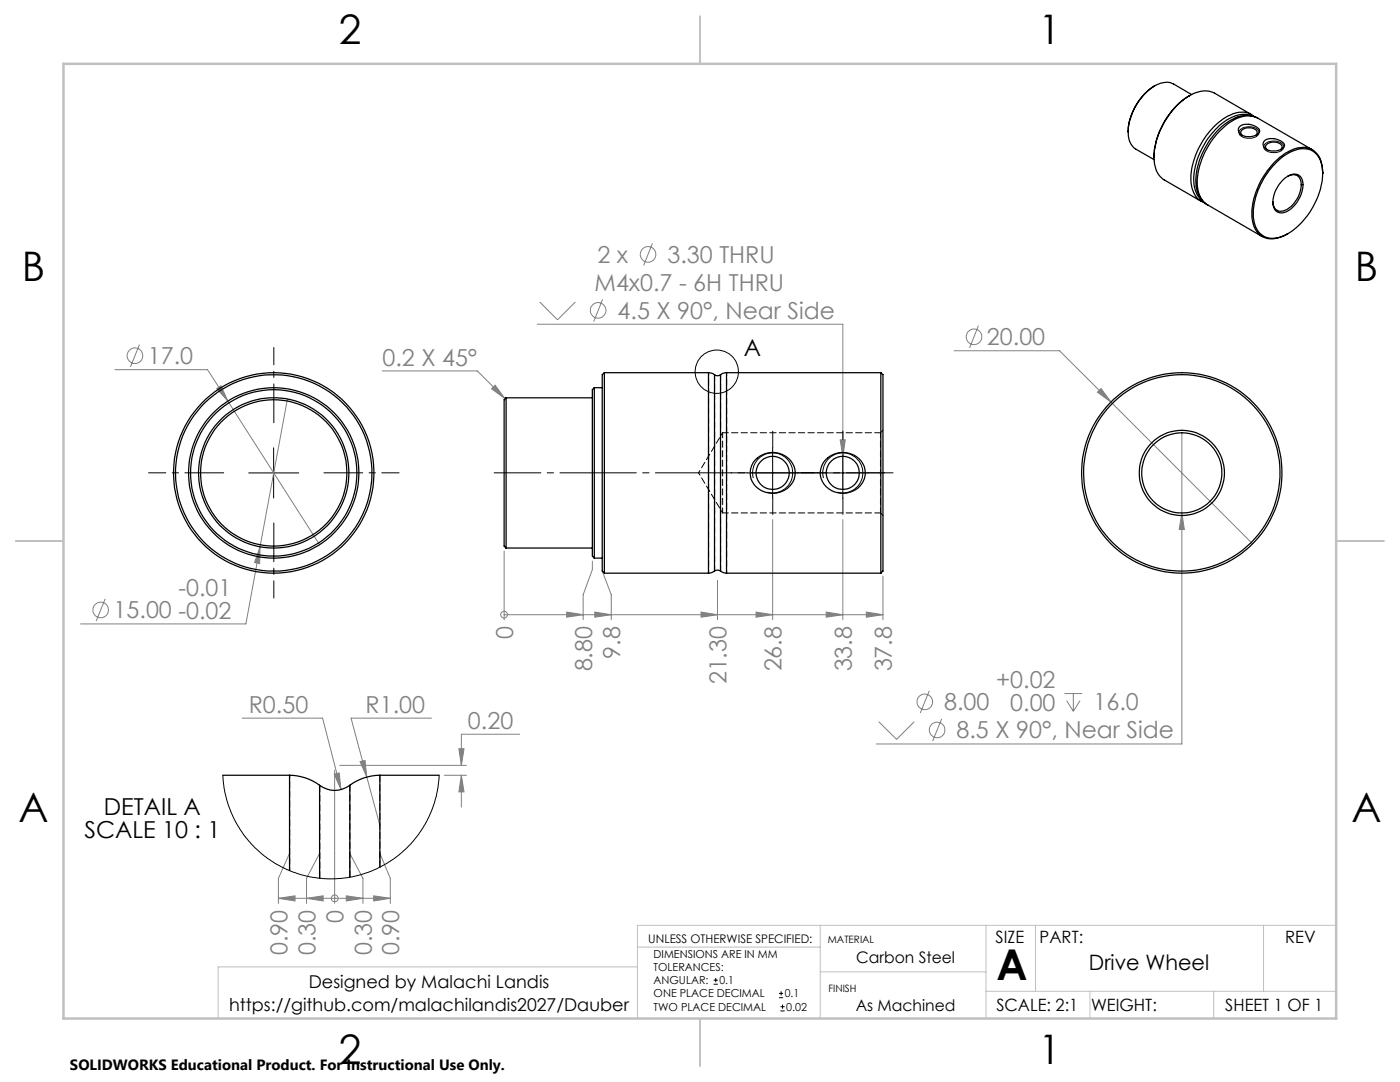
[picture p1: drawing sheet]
<svg xmlns="http://www.w3.org/2000/svg" width="279mm" height="216mm" viewBox="0 0 279 216" stroke-linecap="round" stroke-linejoin="round" font-family="sans-serif">
<g fill="none" stroke="#808080" stroke-width=".2">
<path d="M120.3 59.7l-1.8 4.5M130.2 48.5l-1.8 4.5M22.9 73.8h18.5l4.1 6.2M27.8 68.8l-1.8 4.4M43.3 77.5l.8-.5 1.4 3zM57.4 79.6l-5.5 29.5M76.3 74h18.9l5.6 5.6M98.1 77.6l.7-.7 2 2.7zM107.2 64.7h61v32.9M107.7 60.3l3.6 3.5 3.5-3.5M190.4 70h21.1l10.2 10.2M195.3 65l-1.8 4.4"/>
<path d="M219 78.2l.7-.7 2 2.7zM45.5 80l18.3 28.7M167.7 87.8h1l-.5 3.3zM221.7 80.2l28.3 28.3M235.9 86.4v62h-61M21 119.5l-1.8 4.4M51.9 109.1l-.1 3.4-1-.2zM51.9 109.1l-2.8 15.4h-33M100.6 110v13.6M118.2 112v1.7l-1.8 5v4.9M120.2 113.9l1.8 4.8v4.9M143.2 115.8v7.8"/>
<path d="M154.2 103.7v19.9M168.2 103.7v19.9M176.2 115v8.6M235.9 102.4l.5 3.3h-1.1zM100.6 122.7h.1M100.6 122.7h75.6M113.1 122.1l3.3 .6-3.3 .5zM118.7 122.1l3.3 .6-3.3 .5zM139.9 122.1l3.3 .6-3.3 .5zM150.9 122.1l3.3 .6-3.3 .5zM164.9 122.1l3.3 .6-3.3 .5zM172.9 122.1l3.3 .6-3.3 .5z"/>
<path d="M185.5 137.8l-1.8 4.5M212.4 138.4h3.6M212.9 139.8l1.3 2.1M214.2 138.4v3.5M215.5 139.8l-1.3 2.1M48.3 143.3h16.1l3.7 14.3M66.7 154.5l1-.3 .4 3.4zM66.8 153.7v26.6M67.8 152.7h25.3M71.9 152l.9-.3 .4 3.3zM86.1 143.3h-16l5.7 21.4M88.7 154.7h4.4"/>
<path d="M91.6 149.4h1l-.5 3.3zM92.1 154.7l.5 3.3h-1zM92.1 154.7v6.3M103.7 146.5h-11.6v6.2M175.4 144l3.5 3.5 3.6-3.5M187.9 143.4l-1.8 4.5M55.6 179.2l3.3-.4v1zM55.6 179.2h22.3M57.8 172.7v-2.4l-2.2 5v5M61.2 179.2l3.3-.4v1zM63.8 174.2v-3.9l-2.6 5v5M66.8 179.2h.1"/>
<path d="M69.1 178.8l3.3 .4-3.3 .6zM69.8 174v-3.7l2.6 5v5M74.6 178.8l3.3 .4-3.3 .6zM75.8 172v-1.7l2.1 5v5"/>
<circle cx="129.3" cy="50.8" r="1.55"/>
<circle cx="27" cy="71" r="1.55"/>
<circle cx="119.4" cy="61.9" r="1.55"/>
<circle cx="194.4" cy="67.2" r="1.55"/>
<circle cx="20.1" cy="121.7" r="1.56"/>
<circle cx="100.6" cy="122.6" r=".68"/>
<circle cx="184.6" cy="140" r="1.55"/>
<circle cx="187" cy="145.7" r="1.55"/>
<circle cx="66.8" cy="179.3" r=".68"/>
</g>
<g fill="none" stroke="#000" stroke-width=".2">
<path d="M247.5 25.9a2.7 2.7 0 0 1 3.7 .2 1.18 1.18 0 0 1-1.3 1.5 2.19 2.19 0 0 1-2.6-1.1v-.3zM252.6 28.6a2.64 2.64 0 0 1 3.6 .5v.1a1.87 1.87 0 0 1-2.3 1.2 1.34 1.34 0 0 1-1.6-1.4zM49.6 94.4h10M54.6 89.4v10M149.2 94.4h10M150.3 95.4a4 4 0 0 1 3.5-5 4 4 0 0 1 4.4 4.3 4 4 0 0 1-5 3.5M154.2 89.4v10M163.2 94.4h10M164.3 95.4a4 4 0 0 1 3.5-5 4 4 0 0 1 4.4 4.3 4 4 0 0 1-5 3.5M168.2 89.4v10M142.4 196.4h.9M142.4 195.6h.9"/>
<path d="M142.8 195.2v.8M155.5 199.1h.8M155.5 198.2h.8M155.9 197.8v.8M155.8 201.7h.8M155.8 200.9h.8M156.2 200.4v.9"/>
<circle cx="143" cy="74.2" r="4.3"/>
</g>
<path d="M178.2 94.3h-79.6" fill="none" stroke="#000" stroke-width=".2" stroke-dasharray="15.2 1.3 1.3 1.3" stroke-dashoffset="5.9"/>
<path d="M44.6 94.3h-15M54.6 84.3v-15M64.6 94.3h15M54.6 104.3v15" fill="none" stroke="#000" stroke-width=".2" stroke-dasharray="15.2 1.3 1.3 1.3" stroke-dashoffset="7.5"/>
<path d="M127.2 189h36.5M127.2 192.9h-83.7v10.3M163.7 184.6v18.6M163.7 193.9h33.1M196.8 184.6v18.6M196.8 197.8h69.9M206.7 184.6v13.2M217.5 197.8v5.4M242.2 197.8v5.4M252.2 184.6v13.2M266.7 184.6h-139.5v18.6" fill="none" stroke="#c0c0c0" stroke-width=".2"/>
<path d="M139.7 3.2v9.5M3.1 107.9h9.6M266.7 107.9h9.5M139.7 203.2v9.6" fill="none" stroke="#c0c0c0" stroke-width=".25"/>
<path d="M12.7 12.7h254v190.5h-254z" fill="none" stroke="#c0c0c0" stroke-width=".5"/>
<path d="M149.2 94.3h-3.3M154.2 89.3v-3.3M154.2 99.3v3.3M159.2 94.3h3.3M163.2 94.3h-3.3M168.2 89.3v-3.3M168.2 99.3v3.3M173.2 94.3h3.3" fill="none" stroke="#000" stroke-width=".2" stroke-dasharray="15.2 1.3 1.3 1.3"/>
<g fill="#808080">
<path d="M113.1 122.1l3.3 .6-3.3 .5zM118.7 122.1l3.3 .6-3.3 .5zM139.9 122.1l3.3 .6-3.3 .5zM150.9 122.1l3.3 .6-3.3 .5zM164.9 122.1l3.3 .6-3.3 .5zM172.9 122.1l3.3 .6-3.3 .5zM69.1 178.8l3.3 .4-3.3 .6zM74.6 178.8l3.3 .4-3.3 .6zM61.2 179.2l3.3-.4v1zM55.6 179.2l3.3-.4v1z"/>
<path d="M167.7 87.8l.5 3.3 .5-3.3zM98.1 77.6l.7-.7 2 2.7zM219 78.2l2.7 2-2-2.7zM235.9 102.4l-.6 3.3h1.1zM43.3 77.5l2.2 2.5-1.4-3zM51.9 109.1l-1.1 3.2 1 .2zM91.6 149.4h1l-.5 3.3zM92.1 154.7l.5 3.3h-1zM66.7 154.5l1.4 3.1-.4-3.4zM71.9 152l1.3 3-.4-3.3z"/>
</g>
<g fill="none" stroke="#000" stroke-width=".25">
<path d="M230.4 17.1a11.4 11.4 0 0 0-5.3 9.2M237.4 19.1a15.2 15.2 0 0 0-7.1 12.3M237.8 18.9l-3.6-2.1a4.6 4.6 0 0 0-5 1.3 11.9 11.9 0 0 0-4.1 8.2M225.1 26.3a3.8 3.8 0 0 0 1.6 3.5l3.6 2.1M230.3 31.4a4.8 4.8 0 0 0 2.1 4.5l7.3 4.3M247.3 25.3a2.91 2.91 0 0 1 4.1 .7 1.06 1.06 0 0 1-1.1 1.1 2.61 2.61 0 0 1-3.1-.7l-.1-.5zM247.9 27a.79 .79 0 0 1-.2-.9 .79 .79 0 0 1 .8-.5l.2-.1a1.87 1.87 0 0 1 2.2 .9l-.3 .6M249.7 22.9l.6 .4M249.7 22.9l-7.3-4.3a5.3 5.3 0 0 0-5.6 .9 15.7 15.7 0 0 0-6.5 11.9M249.7 23.1a5.8 5.8 0 0 0-5.6 1.4 15.4 15.4 0 0 0-5.8 11.9 5 5 0 0 0 1.6 3.6M249.7 22.9a5 5 0 0 0-5.2 .6 15.5 15.5 0 0 0-6.8 13 4.8 4.8 0 0 0 2 3.7M251 23.6a6.1 6.1 0 0 0-6.5 1.1 15 15 0 0 0-5.8 12.5 5.1 5.1 0 0 0 2.3 3.7"/>
<path d="M251 23.6a5.3 5.3 0 0 0-5.6 .8 15.5 15.5 0 0 0-6.4 12.8 4.6 4.6 0 0 0 2 3.7M251 23.6l10.9 6.3M252.3 28.2a2.95 2.95 0 0 1 4 .6 1.06 1.06 0 0 1-1 1.2 2.64 2.64 0 0 1-3.1-.8l-.1-.4zM252.9 29.9a.72 .72 0 0 1-.3-.8 .72 .72 0 0 1 .6-.6l.4-.1a1.68 1.68 0 0 1 2.3 1l-.3 .5M254.8 32.3a7.5 7.5 0 0 1 6.1-2.6 4.2 4.2 0 0 1 3 4.4 15 15 0 0 1-7.6 12.9 4 4 0 0 1-5.4-1.1 8.8 8.8 0 0 1 0-7.5l.5-1a16.1 16.1 0 0 1 3.4-5.1zM256.3 35.7a2.5 2.5 0 0 1 3-.6 3.3 3.3 0 0 1 .3 3.7 5.8 5.8 0 0 1-3.6 3.7 1.77 1.77 0 0 1-2-2.1 6.5 6.5 0 0 1 2.3-4.7zM257 35.2a1.68 1.68 0 0 1 1.9-.1 1.68 1.68 0 0 1 .8 1.8 5.8 5.8 0 0 1-3.8 5.2 1.63 1.63 0 0 1-1.9-1.8M264 34.6a5.1 5.1 0 0 0-2.2-4.8 5.4 5.4 0 0 0-5.5 .9 15.5 15.5 0 0 0-6.4 12.8 4.1 4.1 0 0 0 3.7 4.2 6.5 6.5 0 0 0 3.4-1.1M239.7 40.2l.7 .3M241 40.9l10.9 6.3M101 79.4v30M101 79.4l-.4 .4v29.2l.4 .4"/>
<path d="M101 79.4h17.2M118.6 77.4v34M118.6 77.4l-.4 .4v33.1l.4 .5M118.6 77.4h1.6M120.6 74.4v40M120.6 74.4l-.4 .4v39.1l.4 .5M120.6 74.4h20.8M141.4 74.4l.8 .1 .4 .3M141.4 74.4v40M142.6 74.8a.96 .96 0 0 0 1.2 0M142.6 74.8v39.1M143.8 74.8v39.1"/>
<path d="M145 74.4l-.8 .1-.4 .3M145 74.4v40M145 74.4h30.8M175.8 74.4v40M175.8 74.4l.4 .4v39.1l-.4 .5M150.7 91.8a4.6 4.6 0 0 1 4.8-1.3 4.6 4.6 0 0 1 3.2 3.8 4.6 4.6 0 0 1-7.4 3.2 3.8 3.8 0 0 1-.6-5.7zM164.7 91.8a4.6 4.6 0 0 1 7.9 1.9 4.3 4.3 0 0 1-6 4.5 3.9 3.9 0 0 1-1.9-6.4zM101 109.4h17.2M118.6 111.4h1.6M120.6 114.4h20.8M142.6 113.9l-.6 .4-.6 .1M142.6 113.9a1.11 1.11 0 0 1 1.2 0"/>
<path d="M143.8 113.9l.6 .4 .6 .1M145 114.4h30.8M44.5 154.7h13.3M57.8 154.7a10.1 10.1 0 0 1 6 2M57.8 154.7v19M63.8 156.7a5 5 0 0 0 6 0M63.8 156.7v18.6M69.8 156.7v18.3M75.8 154.7a10.1 10.1 0 0 0-6 2M75.8 154.7v18.3M75.8 154.7h11.8"/>
<circle cx="54.6" cy="94.4" r="14.6"/>
<circle cx="54.6" cy="94.4" r="20"/>
<circle cx="54.6" cy="94.4" r="17"/>
<circle cx="54.6" cy="94.4" r="15"/>
<circle cx="54.6" cy="94.3" r="19.6"/>
<circle cx="54.6" cy="94.4" r="16.6"/>
<circle cx="154.2" cy="94.3" r="3.3"/>
<circle cx="168.2" cy="94.3" r="3.3"/>
<circle cx="235.8" cy="94.4" r="20"/>
<circle cx="235.8" cy="94.4" r="8"/>
<circle cx="235.8" cy="94.4" r="8.5"/>
<circle cx="235.9" cy="94.4" r="19.6"/>
</g>
<path d="M144.2 86.3v16M175.7 86.3v16" fill="none" stroke="#000" stroke-width=".2" stroke-dasharray="1.3 .6" stroke-dashoffset=".3"/>
<path d="M176.2 85.8l-.5 .5M175.7 102.3l.5 .5" fill="none" stroke="#000" stroke-width=".2" stroke-dasharray="1.3 .6" stroke-dashoffset=".4"/>
<path d="M175.7 86.3h-31.5M142.6 113.9v-39.2M143.8 113.9v-39.2M144.2 102.3h31.5" fill="none" stroke="#000" stroke-width=".2" stroke-dasharray="1.3 .6" stroke-dashoffset=".1"/>
<path d="M139.4 94.3l4.8 8M144.2 86.3l-4.8 8M57.8 173.7v-19" fill="none" stroke="#000" stroke-width=".2" stroke-dasharray="1.3 .6" stroke-dashoffset=".7"/>
<path d="M141.4 114.3v-40M145 114.3v-40" fill="none" stroke="#000" stroke-width=".2" stroke-dasharray="1.3 .6" stroke-dashoffset=".6"/>
<path d="M44.5 154.7l.2 2.6 .6 2.6 1.2 3 1.3 2.3a21.6 21.6 0 0 0 23.8 9.4 21.6 21.6 0 0 0 16-19.9" fill="none" stroke="#000" stroke-width=".2"/>
<path d="M69.8 175v-18.3M75.8 173v-18.3" fill="none" stroke="#000" stroke-width=".2" stroke-dasharray="1.3 .6"/>
<path d="M63.8 175.2v-18.5" fill="none" stroke="#000" stroke-width=".2" stroke-dasharray="1.3 .6" stroke-dashoffset="-.1"/>
<text font-size="8.5" x="198.9" y="195.5">A</text>
<g font-size="8.1">
<text x="67.6" y="8.9">2</text>
<text x="207.3" y="8.9">1</text>
<text x="4.4" y="56.2">B</text>
<text x="270.4" y="56.2">B</text>
<text x="3.7" y="164.1">A</text>
<text x="269.7" y="164.1">A</text>
<text x="67.6" y="212.4">2</text>
<text x="207.3" y="212.4">1</text>
</g>
<g font-size="4.7" fill="#808080">
<text x="119.2" y="52.5">2 x</text>
<text x="133.2" y="52.5">3.30 THRU</text>
<text x="118.7" y="58.1">M4x0.7 - 6H THRU</text>
<text x="123.2" y="63.6">4.5 X 90°, Near Side</text>
<text x="197" y="68.9">20.00</text>
<text x="29.5" y="72.7">17.0</text>
<text x="76.3" y="73">0.2 X 45°</text>
<text x="35.6" y="118.9">-0.01</text>
<text x="22.7" y="123.4">15.00 -0.02</text>
<text x="102.4" y="127.5" transform="rotate(-90 102.4 127.5)">0</text>
<text x="123.8" y="131.4" transform="rotate(-90 123.8 131.4)">9.8</text>
<text x="118.2" y="134" transform="rotate(-90 118.2 134)">8.80</text>
<text x="145" y="136.6" transform="rotate(-90 145 136.6)">21.30</text>
<text x="156" y="134" transform="rotate(-90 156 134)">26.8</text>
<text x="170" y="134" transform="rotate(-90 170 134)">33.8</text>
<text x="178" y="134" transform="rotate(-90 178 134)">37.8</text>
<text x="198.8" y="137.3">+0.02</text>
<text x="49.7" y="142.3">R0.50</text>
<text x="73" y="142.3">R1.00</text>
<text x="188.4" y="141.7">8.00</text>
<text x="201.6" y="141.8">0.00</text>
<text x="218.3" y="141.7">16.0</text>
<text x="93.4" y="145.5">0.20</text>
<text x="190.9" y="147.3">8.5 X 90°, Near Side</text>
<text x="68.6" y="184.1" transform="rotate(-90 68.6 184.1)">0</text>
<text x="57.4" y="190.6" transform="rotate(-90 57.4 190.6)">0.90</text>
<text x="63" y="190.6" transform="rotate(-90 63 190.6)">0.30</text>
<text x="74.2" y="190.6" transform="rotate(-90 74.2 190.6)">0.30</text>
<text x="79.7" y="190.6" transform="rotate(-90 79.7 190.6)">0.90</text>
</g>
<g font-size="4.7">
<text x="148.5" y="71.1">A</text>
<text x="16.8" y="167.2">SCALE 10 : 1</text>
<text x="20.7" y="162.7">DETAIL A</text>
</g>
<text font-size="4.2" x="217.3" y="193.5">Drive Wheel</text>
<g font-size="3.5">
<text x="61.6" y="197.1">Designed by Malachi Landis</text>
<text x="45.7" y="201.7">https://github.com/malachilandis2027/Dauber</text>
</g>
<g font-size="3.4">
<text x="198.7" y="188.1">SIZE</text>
<text x="207.5" y="188.1">PART:</text>
<text x="256.5" y="188.2">REV</text>
<text x="198.8" y="201.7">SCALE: 2:1</text>
<text x="217.7" y="201.8">WEIGHT:</text>
<text x="244.5" y="201.7">SHEET 1 OF 1</text>
</g>
<g font-size="3.2">
<text x="170.9" y="192.2">Carbon Steel</text>
<text x="170.8" y="201.7">As Machined</text>
</g>
<text font-size="3" x="14" y="213.5">SOLIDWORKS Educational Product. For Instructional Use Only.</text>
<text font-size="2.4" x="129.4" y="188.1">UNLESS OTHERWISE SPECIFIED:</text>
<g font-size="2.2">
<text x="130.4" y="191.1">DIMENSIONS ARE IN MM</text>
<text x="130.4" y="193.7">TOLERANCES:</text>
<text x="130.4" y="196.4">ANGULAR:</text>
<text x="143.6" y="196.4">0.1</text>
<text x="130.4" y="199">ONE PLACE DECIMAL</text>
<text x="130.4" y="201.7">TWO PLACE DECIMAL</text>
<text x="156.6" y="199">0.1</text>
<text x="156.9" y="201.7">0.02</text>
</g>
<g font-size="2">
<text x="165.2" y="188.1">MATERIAL</text>
<text x="165.4" y="197.9">FINISH</text>
</g>
</svg>
